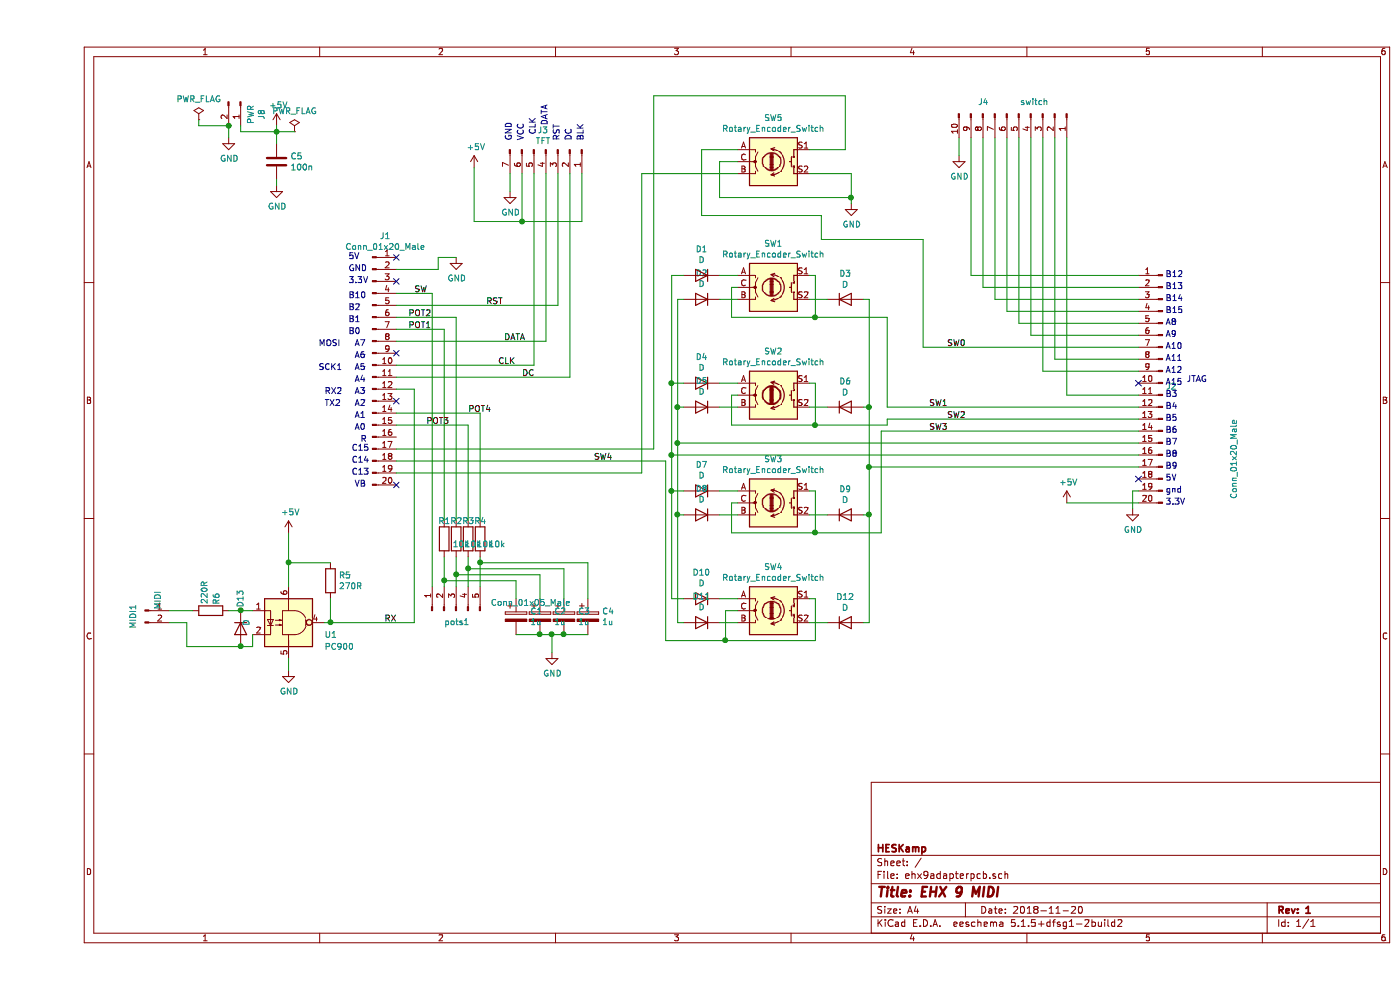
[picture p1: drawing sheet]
EESchema Schematic File Version 4
EELAYER 30 0
EELAYER END
$Descr A4 11693 8268
encoding utf-8
Sheet 1 1
Title "EHX 9 MIDI"
Date "2018-11-20"
Rev "1"
Comp "HESKamp"
Comment1 ""
Comment2 ""
Comment3 ""
Comment4 ""
$EndDescr
$Comp
L Device:Rotary_Encoder_Switch SW1
U 1 1
P 6150 2400
F 0 "SW1" H 6150 2767 50  0000 C CNN
F 1 "Rotary_Encoder_Switch" H 6150 2676 50  0000 C CNN
F 2 "Rotary_Encoder:RotaryEncoder_Alps_EC11E-Switch_Vertical_H20mm" H 6000 2560 50  0001 C CNN
F 3 "~" H 6150 2660 50  0001 C CNN
	1    6150 2400
	1    0    0    -1  
$EndComp
$Comp
L Device:Rotary_Encoder_Switch SW2
U 1 1
P 6150 3300
F 0 "SW2" H 6150 3667 50  0000 C CNN
F 1 "Rotary_Encoder_Switch" H 6150 3576 50  0000 C CNN
F 2 "Rotary_Encoder:RotaryEncoder_Alps_EC11E-Switch_Vertical_H20mm" H 6000 3460 50  0001 C CNN
F 3 "~" H 6150 3560 50  0001 C CNN
	1    6150 3300
	1    0    0    -1  
$EndComp
$Comp
L Device:Rotary_Encoder_Switch SW3
U 1 1
P 6150 4200
F 0 "SW3" H 6150 4567 50  0000 C CNN
F 1 "Rotary_Encoder_Switch" H 6150 4476 50  0000 C CNN
F 2 "Rotary_Encoder:RotaryEncoder_Alps_EC11E-Switch_Vertical_H20mm" H 6000 4360 50  0001 C CNN
F 3 "~" H 6150 4460 50  0001 C CNN
	1    6150 4200
	1    0    0    -1  
$EndComp
$Comp
L Device:Rotary_Encoder_Switch SW4
U 1 1
P 6150 5100
F 0 "SW4" H 6150 5467 50  0000 C CNN
F 1 "Rotary_Encoder_Switch" H 6150 5376 50  0000 C CNN
F 2 "Rotary_Encoder:RotaryEncoder_Alps_EC11E-Switch_Vertical_H20mm" H 6000 5260 50  0001 C CNN
F 3 "~" H 6150 5360 50  0001 C CNN
	1    6150 5100
	1    0    0    -1  
$EndComp
$Comp
L Connector:Conn_01x20_Male J2
U 1 1
P 9400 3200
F 0 "J2" H 9372 3174 50  0000 R CNN
F 1 "Conn_01x20_Male" V 8800 2900 50  0000 R CNN
F 2 "Connector_PinHeader_2.54mm:PinHeader_1x20_P2.54mm_Vertical" H 9400 3200 50  0001 C CNN
F 3 "~" H 9400 3200 50  0001 C CNN
	1    9400 3200
	-1   0    0    -1  
$EndComp
$Comp
L Device:D D1
U 1 1
P 5550 2300
F 0 "D1" H 5550 2084 50  0000 C CNN
F 1 "D" H 5550 2175 50  0000 C CNN
F 2 "Diode_THT:D_DO-34_SOD68_P7.62mm_Horizontal" H 5550 2300 50  0001 C CNN
F 3 "~" H 5550 2300 50  0001 C CNN
	1    5550 2300
	-1   0    0    1   
$EndComp
$Comp
L Device:D D2
U 1 1
P 5550 2500
F 0 "D2" H 5550 2284 50  0000 C CNN
F 1 "D" H 5550 2375 50  0000 C CNN
F 2 "Diode_THT:D_DO-34_SOD68_P7.62mm_Horizontal" H 5550 2500 50  0001 C CNN
F 3 "~" H 5550 2500 50  0001 C CNN
	1    5550 2500
	-1   0    0    1   
$EndComp
$Comp
L Device:D D4
U 1 1
P 5550 3200
F 0 "D4" H 5550 2984 50  0000 C CNN
F 1 "D" H 5550 3075 50  0000 C CNN
F 2 "Diode_THT:D_DO-34_SOD68_P7.62mm_Horizontal" H 5550 3200 50  0001 C CNN
F 3 "~" H 5550 3200 50  0001 C CNN
	1    5550 3200
	-1   0    0    1   
$EndComp
$Comp
L Device:D D5
U 1 1
P 5550 3400
F 0 "D5" H 5550 3184 50  0000 C CNN
F 1 "D" H 5550 3275 50  0000 C CNN
F 2 "Diode_THT:D_DO-34_SOD68_P7.62mm_Horizontal" H 5550 3400 50  0001 C CNN
F 3 "~" H 5550 3400 50  0001 C CNN
	1    5550 3400
	-1   0    0    1   
$EndComp
$Comp
L Device:D D7
U 1 1
P 5550 4100
F 0 "D7" H 5550 3884 50  0000 C CNN
F 1 "D" H 5550 3975 50  0000 C CNN
F 2 "Diode_THT:D_DO-34_SOD68_P7.62mm_Horizontal" H 5550 4100 50  0001 C CNN
F 3 "~" H 5550 4100 50  0001 C CNN
	1    5550 4100
	-1   0    0    1   
$EndComp
$Comp
L Device:D D8
U 1 1
P 5550 4300
F 0 "D8" H 5550 4084 50  0000 C CNN
F 1 "D" H 5550 4175 50  0000 C CNN
F 2 "Diode_THT:D_DO-34_SOD68_P7.62mm_Horizontal" H 5550 4300 50  0001 C CNN
F 3 "~" H 5550 4300 50  0001 C CNN
	1    5550 4300
	-1   0    0    1   
$EndComp
$Comp
L Device:D D10
U 1 1
P 5550 5000
F 0 "D10" H 5550 4784 50  0000 C CNN
F 1 "D" H 5550 4875 50  0000 C CNN
F 2 "Diode_THT:D_DO-34_SOD68_P7.62mm_Horizontal" H 5550 5000 50  0001 C CNN
F 3 "~" H 5550 5000 50  0001 C CNN
	1    5550 5000
	-1   0    0    1   
$EndComp
$Comp
L Device:D D11
U 1 1
P 5550 5200
F 0 "D11" H 5550 4984 50  0000 C CNN
F 1 "D" H 5550 5075 50  0000 C CNN
F 2 "Diode_THT:D_DO-34_SOD68_P7.62mm_Horizontal" H 5550 5200 50  0001 C CNN
F 3 "~" H 5550 5200 50  0001 C CNN
	1    5550 5200
	-1   0    0    1   
$EndComp
$Comp
L Device:D D12
U 1 1
P 6750 5200
F 0 "D12" H 6750 5416 50  0000 C CNN
F 1 "D" H 6750 5325 50  0000 C CNN
F 2 "Diode_THT:D_DO-34_SOD68_P7.62mm_Horizontal" H 6750 5200 50  0001 C CNN
F 3 "~" H 6750 5200 50  0001 C CNN
	1    6750 5200
	1    0    0    -1  
$EndComp
$Comp
L Device:D D9
U 1 1
P 6750 4300
F 0 "D9" H 6750 4516 50  0000 C CNN
F 1 "D" H 6750 4425 50  0000 C CNN
F 2 "Diode_THT:D_DO-34_SOD68_P7.62mm_Horizontal" H 6750 4300 50  0001 C CNN
F 3 "~" H 6750 4300 50  0001 C CNN
	1    6750 4300
	1    0    0    -1  
$EndComp
$Comp
L Device:D D6
U 1 1
P 6750 3400
F 0 "D6" H 6750 3616 50  0000 C CNN
F 1 "D" H 6750 3525 50  0000 C CNN
F 2 "Diode_THT:D_DO-34_SOD68_P7.62mm_Horizontal" H 6750 3400 50  0001 C CNN
F 3 "~" H 6750 3400 50  0001 C CNN
	1    6750 3400
	1    0    0    -1  
$EndComp
$Comp
L Device:D D3
U 1 1
P 6750 2500
F 0 "D3" H 6750 2716 50  0000 C CNN
F 1 "D" H 6750 2625 50  0000 C CNN
F 2 "Diode_THT:D_DO-34_SOD68_P7.62mm_Horizontal" H 6750 2500 50  0001 C CNN
F 3 "~" H 6750 2500 50  0001 C CNN
	1    6750 2500
	1    0    0    -1  
$EndComp
Wire Wire Line
	6450 2500 6600 2500
Wire Wire Line
	5700 2500 5850 2500
Wire Wire Line
	5700 2300 5850 2300
Wire Wire Line
	5700 3200 5850 3200
Wire Wire Line
	5700 3400 5850 3400
Wire Wire Line
	6450 3400 6600 3400
Wire Wire Line
	6450 4300 6600 4300
Wire Wire Line
	5700 4300 5850 4300
Wire Wire Line
	5700 4100 5850 4100
Wire Wire Line
	5850 2400 5800 2400
Wire Wire Line
	5800 2400 5800 2650
Wire Wire Line
	5800 2650 6500 2650
Wire Wire Line
	6500 2650 6500 2300
Wire Wire Line
	6500 2300 6450 2300
Wire Wire Line
	5850 3300 5800 3300
Wire Wire Line
	5800 3300 5800 3550
Wire Wire Line
	5800 3550 6500 3550
Wire Wire Line
	6500 3550 6500 3200
Wire Wire Line
	6500 3200 6450 3200
Wire Wire Line
	5850 4200 5800 4200
Wire Wire Line
	5800 4200 5800 4450
Wire Wire Line
	5800 4450 6500 4450
Wire Wire Line
	6500 4450 6500 4100
Wire Wire Line
	6500 4100 6450 4100
Wire Wire Line
	5850 5000 5700 5000
Wire Wire Line
	5700 5200 5850 5200
Wire Wire Line
	6450 5200 6600 5200
Wire Wire Line
	5850 5100 5750 5100
Wire Wire Line
	5750 5100 5750 5350
Wire Wire Line
	5750 5350 6500 5350
Wire Wire Line
	6500 5350 6500 5000
Wire Wire Line
	6500 5000 6450 5000
Wire Wire Line
	5400 2300 5300 2300
Wire Wire Line
	5300 3200 5400 3200
Wire Wire Line
	5400 4100 5300 4100
Wire Wire Line
	5300 4100 5300 3800
Connection ~ 5300 3200
Wire Wire Line
	5400 5000 5300 5000
Wire Wire Line
	5300 5000 5300 4100
Wire Wire Line
	5400 3400 5350 3400
Wire Wire Line
	5350 3400 5350 2500
Wire Wire Line
	5350 2500 5400 2500
Wire Wire Line
	5400 4300 5350 4300
Wire Wire Line
	5350 4300 5350 3700
Connection ~ 5350 3400
Wire Wire Line
	5400 5200 5350 5200
Wire Wire Line
	5350 5200 5350 4300
Wire Wire Line
	6900 5200 6950 5200
Wire Wire Line
	6950 5200 6950 4300
Wire Wire Line
	6950 4300 6900 4300
Wire Wire Line
	6950 4300 6950 3900
Wire Wire Line
	6950 3400 6900 3400
Wire Wire Line
	6950 3400 6950 2500
Wire Wire Line
	6950 2500 6900 2500
Connection ~ 6950 3400
$Comp
L Connector:Conn_01x07_Male J3
U 1 1
P 4250 1250
F 0 "J3" V 4085 1226 50  0000 C CNN
F 1 "TFT" V 4176 1226 50  0000 C CNN
F 2 "Connector_PinHeader_2.54mm:PinHeader_1x07_P2.54mm_Vertical" H 4250 1250 50  0001 C CNN
F 3 "~" H 4250 1250 50  0001 C CNN
	1    4250 1250
	0    1    1    0   
$EndComp
$Comp
L Connector:Conn_01x10_Male J4
U 1 1
P 8200 950
F 0 "J4" V 8100 700 50  0000 R CNN
F 1 "switch" V 8100 1200 50  0000 R CNN
F 2 "Connector_PinHeader_2.54mm:PinHeader_1x10_P2.54mm_Vertical" H 8200 950 50  0001 C CNN
F 3 "~" H 8200 950 50  0001 C CNN
	1    8200 950 
	0    1    1    0   
$EndComp
Connection ~ 6950 4300
Connection ~ 5350 4300
Connection ~ 5300 4100
$Comp
L Device:R R1
U 1 1
P 3400 4500
F 0 "R1" H 3350 4650 50  0000 L CNN
F 1 "10k" H 3470 4455 50  0000 L CNN
F 2 "Resistor_THT:R_Axial_DIN0204_L3.6mm_D1.6mm_P2.54mm_Vertical" V 3330 4500 50  0001 C CNN
F 3 "~" H 3400 4500 50  0001 C CNN
	1    3400 4500
	1    0    0    -1  
$EndComp
$Comp
L Device:R R2
U 1 1
P 3500 4500
F 0 "R2" H 3450 4650 50  0000 L CNN
F 1 "10k" H 3570 4455 50  0000 L CNN
F 2 "Resistor_THT:R_Axial_DIN0204_L3.6mm_D1.6mm_P2.54mm_Vertical" V 3430 4500 50  0001 C CNN
F 3 "~" H 3500 4500 50  0001 C CNN
	1    3500 4500
	1    0    0    -1  
$EndComp
$Comp
L Device:R R3
U 1 1
P 3600 4500
F 0 "R3" H 3550 4650 50  0000 L CNN
F 1 "10k" H 3670 4455 50  0000 L CNN
F 2 "Resistor_THT:R_Axial_DIN0204_L3.6mm_D1.6mm_P2.54mm_Vertical" V 3530 4500 50  0001 C CNN
F 3 "~" H 3600 4500 50  0001 C CNN
	1    3600 4500
	1    0    0    -1  
$EndComp
$Comp
L Device:R R4
U 1 1
P 3700 4500
F 0 "R4" H 3650 4650 50  0000 L CNN
F 1 "10k" H 3770 4455 50  0000 L CNN
F 2 "Resistor_THT:R_Axial_DIN0204_L3.6mm_D1.6mm_P2.54mm_Vertical" V 3630 4500 50  0001 C CNN
F 3 "~" H 3700 4500 50  0001 C CNN
	1    3700 4500
	1    0    0    -1  
$EndComp
$Comp
L Device:CP C1
U 1 1
P 4000 5150
F 0 "C1" H 4118 5196 50  0000 L CNN
F 1 "1u" H 4118 5105 50  0000 L CNN
F 2 "Capacitor_THT:CP_Radial_D5.0mm_P2.50mm" H 4038 5000 50  0001 C CNN
F 3 "~" H 4000 5150 50  0001 C CNN
	1    4000 5150
	1    0    0    -1  
$EndComp
$Comp
L Device:CP C2
U 1 1
P 4200 5150
F 0 "C2" H 4318 5196 50  0000 L CNN
F 1 "1u" H 4318 5105 50  0000 L CNN
F 2 "Capacitor_THT:CP_Radial_D5.0mm_P2.50mm" H 4238 5000 50  0001 C CNN
F 3 "~" H 4200 5150 50  0001 C CNN
	1    4200 5150
	1    0    0    -1  
$EndComp
$Comp
L Device:CP C3
U 1 1
P 4400 5150
F 0 "C3" H 4518 5196 50  0000 L CNN
F 1 "1u" H 4518 5105 50  0000 L CNN
F 2 "Capacitor_THT:CP_Radial_D5.0mm_P2.50mm" H 4438 5000 50  0001 C CNN
F 3 "~" H 4400 5150 50  0001 C CNN
	1    4400 5150
	1    0    0    -1  
$EndComp
$Comp
L Device:CP C4
U 1 1
P 4600 5150
F 0 "C4" H 4718 5196 50  0000 L CNN
F 1 "1u" H 4718 5105 50  0000 L CNN
F 2 "Capacitor_THT:CP_Radial_D5.0mm_P2.50mm" H 4638 5000 50  0001 C CNN
F 3 "~" H 4600 5150 50  0001 C CNN
	1    4600 5150
	1    0    0    -1  
$EndComp
Wire Wire Line
	3400 4650 3400 4850
Wire Wire Line
	3500 4650 3500 4800
Wire Wire Line
	3600 4650 3600 4750
Wire Wire Line
	3700 4650 3700 4700
Wire Wire Line
	3700 4700 4600 4700
Wire Wire Line
	4600 4700 4600 5000
Connection ~ 3700 4700
Wire Wire Line
	3700 4700 3700 4900
Wire Wire Line
	3600 4750 4400 4750
Wire Wire Line
	4400 4750 4400 5000
Connection ~ 3600 4750
Wire Wire Line
	3600 4750 3600 4900
Wire Wire Line
	3500 4800 4200 4800
Wire Wire Line
	4200 4800 4200 5000
Connection ~ 3500 4800
Wire Wire Line
	3500 4800 3500 4900
Wire Wire Line
	3400 4850 4000 4850
Wire Wire Line
	4000 4850 4000 5000
Wire Wire Line
	4200 5300 4300 5300
Connection ~ 4200 5300
Wire Wire Line
	4400 5300 4600 5300
Connection ~ 4400 5300
$Comp
L power:GND #PWR0102
U 1 1
P 4300 5450
F 0 "#PWR0102" H 4300 5200 50  0001 C CNN
F 1 "GND" H 4305 5277 50  0000 C CNN
F 2 "" H 4300 5450 50  0001 C CNN
F 3 "" H 4300 5450 50  0001 C CNN
	1    4300 5450
	1    0    0    -1  
$EndComp
Wire Wire Line
	4300 5450 4300 5300
Connection ~ 4300 5300
Wire Wire Line
	4300 5300 4400 5300
$Comp
L power:GND #PWR0103
U 1 1
P 7700 1300
F 0 "#PWR0103" H 7700 1050 50  0001 C CNN
F 1 "GND" H 7705 1127 50  0000 C CNN
F 2 "" H 7700 1300 50  0001 C CNN
F 3 "" H 7700 1300 50  0001 C CNN
	1    7700 1300
	1    0    0    -1  
$EndComp
$Comp
L power:GND #PWR0104
U 1 1
P 3950 1600
F 0 "#PWR0104" H 3950 1350 50  0001 C CNN
F 1 "GND" H 3955 1427 50  0000 C CNN
F 2 "" H 3950 1600 50  0001 C CNN
F 3 "" H 3950 1600 50  0001 C CNN
	1    3950 1600
	1    0    0    -1  
$EndComp
Wire Wire Line
	3950 1600 3950 1450
Wire Wire Line
	3650 1400 3650 1850
Wire Wire Line
	3650 1850 4050 1850
Wire Wire Line
	4050 1850 4050 1450
$Comp
L power:GND #PWR0105
U 1 1
P 3500 2150
F 0 "#PWR0105" H 3500 1900 50  0001 C CNN
F 1 "GND" H 3505 1977 50  0000 C CNN
F 2 "" H 3500 2150 50  0001 C CNN
F 3 "" H 3500 2150 50  0001 C CNN
	1    3500 2150
	1    0    0    -1  
$EndComp
Wire Wire Line
	3500 2150 3350 2150
NoConn ~ 3000 4050
$Comp
L power:GND #PWR0106
U 1 1
P 9150 4250
F 0 "#PWR0106" H 9150 4000 50  0001 C CNN
F 1 "GND" H 9155 4077 50  0000 C CNN
F 2 "" H 9150 4250 50  0001 C CNN
F 3 "" H 9150 4250 50  0001 C CNN
	1    9150 4250
	1    0    0    -1  
$EndComp
Wire Wire Line
	9150 4250 9150 4100
Wire Wire Line
	9150 4100 9200 4100
Wire Wire Line
	9200 3400 7100 3400
Wire Wire Line
	7100 3400 7100 2650
Wire Wire Line
	7100 2650 6500 2650
Connection ~ 6500 2650
Wire Wire Line
	9200 3500 7100 3500
Wire Wire Line
	7100 3500 7100 3550
Wire Wire Line
	7100 3550 6500 3550
Connection ~ 6500 3550
Wire Wire Line
	9200 3600 7050 3600
Wire Wire Line
	7050 3600 7050 4450
Wire Wire Line
	7050 4450 6500 4450
Connection ~ 6500 4450
Wire Wire Line
	3000 3850 5250 3850
Wire Wire Line
	5250 3850 5250 5350
Wire Wire Line
	5250 5350 5750 5350
Connection ~ 5750 5350
Wire Wire Line
	5350 3700 9200 3700
Connection ~ 5350 3700
Wire Wire Line
	5350 3700 5350 3400
Wire Wire Line
	9200 3800 5300 3800
Connection ~ 5300 3800
Wire Wire Line
	5300 3800 5300 3200
Wire Wire Line
	9200 3900 6950 3900
Connection ~ 6950 3900
Wire Wire Line
	6950 3900 6950 3400
Wire Wire Line
	4250 1450 4250 2850
Wire Wire Line
	4050 1850 4550 1850
Wire Wire Line
	4550 1850 4550 1450
Connection ~ 4050 1850
Wire Wire Line
	9200 3300 8600 3300
Wire Wire Line
	8600 3300 8600 1150
Wire Wire Line
	9200 3000 8500 3000
Wire Wire Line
	8500 3000 8500 1150
Wire Wire Line
	7700 1300 7700 1150
Wire Wire Line
	9200 2700 8200 2700
Wire Wire Line
	8200 2700 8200 1150
Wire Wire Line
	9200 2600 8100 2600
Wire Wire Line
	8100 2600 8100 1150
Wire Wire Line
	9200 2500 8000 2500
Wire Wire Line
	8000 2500 8000 1150
Wire Wire Line
	9200 2400 7900 2400
Wire Wire Line
	7900 2400 7900 1150
Wire Wire Line
	9200 2300 7800 2300
Wire Wire Line
	7800 2300 7800 1150
$Comp
L power:PWR_FLAG #FLG0101
U 1 1
P 1350 1000
F 0 "#FLG0101" H 1350 1075 50  0001 C CNN
F 1 "PWR_FLAG" H 1350 1174 50  0000 C CNN
F 2 "" H 1350 1000 50  0001 C CNN
F 3 "~" H 1350 1000 50  0001 C CNN
	1    1350 1000
	1    0    0    -1  
$EndComp
$Comp
L Connector:Conn_01x02_Male J8
U 1 1
P 1700 850
F 0 "J8" H 1806 1028 50  0000 C CNN
F 1 "PWR" H 1806 937 50  0000 C CNN
F 2 "Connector_PinHeader_2.54mm:PinHeader_1x02_P2.54mm_Vertical" H 1700 850 50  0001 C CNN
F 3 "~" H 1700 850 50  0001 C CNN
	1    1700 850 
	0    1    1    0   
$EndComp
$Comp
L power:GND #PWR0112
U 1 1
P 1600 1150
F 0 "#PWR0112" H 1600 900 50  0001 C CNN
F 1 "GND" H 1605 977 50  0000 C CNN
F 2 "" H 1600 1150 50  0001 C CNN
F 3 "" H 1600 1150 50  0001 C CNN
	1    1600 1150
	1    0    0    -1  
$EndComp
Wire Wire Line
	1600 1050 1600 1150
Wire Wire Line
	1700 1050 1700 1100
Wire Wire Line
	1700 1100 2000 1100
Wire Wire Line
	2000 1100 2000 1050
Wire Wire Line
	4000 5300 4200 5300
$Comp
L power:PWR_FLAG #FLG0102
U 1 1
P 2150 1100
F 0 "#FLG0102" H 2150 1175 50  0001 C CNN
F 1 "PWR_FLAG" H 2150 1274 50  0000 C CNN
F 2 "" H 2150 1100 50  0001 C CNN
F 3 "~" H 2150 1100 50  0001 C CNN
	1    2150 1100
	1    0    0    -1  
$EndComp
Wire Wire Line
	2000 1100 2150 1100
Connection ~ 2000 1100
Wire Wire Line
	1600 1050 1350 1050
Wire Wire Line
	1350 1050 1350 1000
Connection ~ 1600 1050
Text Notes 2600 2175 0    50   ~ 0
5V
Text Notes 2600 2275 0    50   ~ 0
GND
Text Notes 2600 2375 0    50   ~ 0
3.3V
Text Notes 2700 3700 0    50   ~ 0
R
Text Notes 2600 2600 0    50   ~ 0
B2
Text Notes 2600 2500 0    50   ~ 0
B10
Text Notes 2600 2700 0    50   ~ 0
B1
Text Notes 2600 2800 0    50   ~ 0
B0
Text Notes 2650 2900 0    50   ~ 0
A7
Text Notes 2650 3000 0    50   ~ 0
A6
Text Notes 2650 3100 0    50   ~ 0
A5
Text Notes 2650 3200 0    50   ~ 0
A4
Text Notes 2650 3300 0    50   ~ 0
A3
Text Notes 2650 3400 0    50   ~ 0
A2
Text Notes 2650 3500 0    50   ~ 0
A1
Text Notes 2650 3600 0    50   ~ 0
A0
Text Notes 2625 3775 0    50   ~ 0
C15
Text Notes 2625 3875 0    50   ~ 0
C14
Text Notes 2625 3975 0    50   ~ 0
C13
Text Notes 2650 4075 0    50   ~ 0
VB
Text Notes 9425 4225 0    50   ~ 0
3.3V
Text Notes 9425 4125 0    50   ~ 0
gnd
Text Notes 9425 4025 0    50   ~ 0
5V
Text Notes 9425 3925 0    50   ~ 0
B9
Text Notes 9425 3825 0    50   ~ 0
B8
Text Notes 9425 3725 0    50   ~ 0
B7
Text Notes 9425 3625 0    50   ~ 0
B6
Text Notes 9425 3525 0    50   ~ 0
B5
Text Notes 9425 3425 0    50   ~ 0
B4
Text Notes 9425 3325 0    50   ~ 0
B3
Text Notes 9425 3225 0    50   ~ 0
A15
Text Notes 9425 3125 0    50   ~ 0
A12
Text Notes 9425 3025 0    50   ~ 0
A11
Text Notes 9425 2925 0    50   ~ 0
A10
Text Notes 9425 2825 0    50   ~ 0
A9
Text Notes 9425 2725 0    50   ~ 0
A8
Text Notes 9425 2625 0    50   ~ 0
B15
Text Notes 9425 2525 0    50   ~ 0
B14
Text Notes 9425 2425 0    50   ~ 0
B13
Text Notes 9425 2325 0    50   ~ 0
B12
Text Notes 4175 1125 1    50   ~ 0
CLK
Text Notes 2350 3100 0    50   ~ 0
SCK1
Text Notes 4575 1175 1    50   ~ 0
BLK
Text Notes 4375 1175 1    50   ~ 0
RST
Text Notes 4475 1175 1    50   ~ 0
DC
Text Notes 4275 1050 1    50   ~ 0
DATA
Text Notes 2350 2900 0    50   ~ 0
MOSI
Text Notes 4075 1175 1    50   ~ 0
VCC
Text Notes 3975 1175 1    50   ~ 0
GND
Text Notes 2400 3400 0    50   ~ 0
TX2
Text Notes 2400 3300 0    50   ~ 0
RX2
$Comp
L Isolator:H11L1 U1
U 1 1
P 2100 5200
F 0 "U1" H 2400 5100 50  0000 L CNN
F 1 "PC900" H 2400 5000 50  0000 L CNN
F 2 "Package_DIP:DIP-6_W7.62mm_LongPads" H 2010 5200 50  0001 C CNN
F 3 "https://www.fairchildsemi.com/datasheets/H1/H11L1M.pdf" H 2010 5200 50  0001 C CNN
	1    2100 5200
	1    0    0    -1  
$EndComp
$Comp
L power:GND #PWR0101
U 1 1
P 2100 5600
F 0 "#PWR0101" H 2100 5350 50  0001 C CNN
F 1 "GND" H 2105 5427 50  0000 C CNN
F 2 "" H 2100 5600 50  0001 C CNN
F 3 "" H 2100 5600 50  0001 C CNN
	1    2100 5600
	1    0    0    -1  
$EndComp
$Comp
L power:+5V #PWR0107
U 1 1
P 2000 1050
F 0 "#PWR0107" H 2000 900 50  0001 C CNN
F 1 "+5V" H 2015 1223 50  0000 C CNN
F 2 "" H 2000 1050 50  0001 C CNN
F 3 "" H 2000 1050 50  0001 C CNN
	1    2000 1050
	1    0    0    -1  
$EndComp
$Comp
L power:+5V #PWR0110
U 1 1
P 3650 1400
F 0 "#PWR0110" H 3650 1250 50  0001 C CNN
F 1 "+5V" H 3665 1573 50  0000 C CNN
F 2 "" H 3650 1400 50  0001 C CNN
F 3 "" H 3650 1400 50  0001 C CNN
	1    3650 1400
	1    0    0    -1  
$EndComp
NoConn ~ 3000 2350
$Comp
L power:+5V #PWR0111
U 1 1
P 8600 4200
F 0 "#PWR0111" H 8600 4050 50  0001 C CNN
F 1 "+5V" H 8615 4373 50  0000 C CNN
F 2 "" H 8600 4200 50  0001 C CNN
F 3 "" H 8600 4200 50  0001 C CNN
	1    8600 4200
	1    0    0    -1  
$EndComp
$Comp
L power:+5V #PWR0113
U 1 1
P 2100 4450
F 0 "#PWR0113" H 2100 4300 50  0001 C CNN
F 1 "+5V" H 2115 4623 50  0000 C CNN
F 2 "" H 2100 4450 50  0001 C CNN
F 3 "" H 2100 4450 50  0001 C CNN
	1    2100 4450
	1    0    0    -1  
$EndComp
Wire Wire Line
	2100 5500 2100 5600
$Comp
L Device:R R6
U 1 1
P 1450 5100
F 0 "R6" H 1300 5150 50  0000 L CNN
F 1 "220R" H 1200 5050 50  0000 L CNN
F 2 "Resistor_THT:R_Axial_DIN0204_L3.6mm_D1.6mm_P2.54mm_Vertical" V 1380 5100 50  0001 C CNN
F 3 "~" H 1450 5100 50  0001 C CNN
	1    1450 5100
	0    1    1    0   
$EndComp
$Comp
L Device:D D13
U 1 1
P 1700 5250
F 0 "D13" H 1450 5250 50  0000 C CNN
F 1 "D" H 1650 5300 50  0000 C CNN
F 2 "Diode_THT:D_DO-34_SOD68_P2.54mm_Vertical_KathodeUp" H 1700 5250 50  0001 C CNN
F 3 "~" H 1700 5250 50  0001 C CNN
	1    1700 5250
	0    1    1    0   
$EndComp
$Comp
L Device:R R5
U 1 1
P 2450 4850
F 0 "R5" H 2520 4896 50  0000 L CNN
F 1 "270R" H 2520 4805 50  0000 L CNN
F 2 "Resistor_THT:R_Axial_DIN0204_L3.6mm_D1.6mm_P2.54mm_Vertical" V 2380 4850 50  0001 C CNN
F 3 "~" H 2450 4850 50  0001 C CNN
	1    2450 4850
	1    0    0    -1  
$EndComp
Wire Wire Line
	2100 4450 2100 4700
Wire Wire Line
	2450 4700 2100 4700
Connection ~ 2100 4700
Wire Wire Line
	2100 4700 2100 4900
Wire Wire Line
	1600 5100 1700 5100
Wire Wire Line
	1700 5100 1800 5100
Connection ~ 1700 5100
Wire Wire Line
	1800 5300 1800 5400
Wire Wire Line
	1800 5400 1700 5400
$Comp
L Connector:Conn_01x02_Male MIDI1
U 1 1
P 900 5100
F 0 "MIDI1" V 800 5050 50  0000 C CNN
F 1 "MIDI" V 1006 5187 50  0000 C CNN
F 2 "Connector_PinHeader_2.54mm:PinHeader_1x02_P2.54mm_Vertical" H 900 5100 50  0001 C CNN
F 3 "~" H 900 5100 50  0001 C CNN
	1    900  5100
	1    0    0    -1  
$EndComp
Connection ~ 1700 5400
Wire Wire Line
	2450 5000 2450 5200
Wire Wire Line
	2450 5200 2400 5200
Connection ~ 2450 5200
$Comp
L Device:Rotary_Encoder_Switch SW5
U 1 1
P 6150 1350
F 0 "SW5" H 6150 1717 50  0000 C CNN
F 1 "Rotary_Encoder_Switch" H 6150 1626 50  0000 C CNN
F 2 "Rotary_Encoder:RotaryEncoder_Alps_EC11E-Switch_Vertical_H20mm" H 6000 1510 50  0001 C CNN
F 3 "~" H 6150 1610 50  0001 C CNN
	1    6150 1350
	1    0    0    -1  
$EndComp
Wire Wire Line
	5300 2300 5300 3200
NoConn ~ 9200 4000
$Comp
L Device:C C5
U 1 1
P 2000 1350
F 0 "C5" H 2115 1396 50  0000 L CNN
F 1 "100n" H 2115 1305 50  0000 L CNN
F 2 "Capacitor_THT:C_Rect_L7.0mm_W2.0mm_P5.00mm" H 2038 1200 50  0001 C CNN
F 3 "~" H 2000 1350 50  0001 C CNN
	1    2000 1350
	1    0    0    -1  
$EndComp
$Comp
L power:GND #PWR0108
U 1 1
P 2000 1550
F 0 "#PWR0108" H 2000 1300 50  0001 C CNN
F 1 "GND" H 2005 1377 50  0000 C CNN
F 2 "" H 2000 1550 50  0001 C CNN
F 3 "" H 2000 1550 50  0001 C CNN
	1    2000 1550
	1    0    0    -1  
$EndComp
Wire Wire Line
	2000 1500 2000 1550
Wire Wire Line
	2000 1200 2000 1100
$Comp
L Connector:Conn_01x05_Male pots1
U 1 1
P 3500 5100
F 0 "pots1" V 3400 5200 50  0000 R CNN
F 1 "Conn_01x05_Male" V 3563 4812 50  0000 R CNN
F 2 "Connector_PinHeader_2.54mm:PinHeader_1x05_P2.54mm_Vertical" H 3500 5100 50  0001 C CNN
F 3 "~" H 3500 5100 50  0001 C CNN
	1    3500 5100
	0    -1   -1   0   
$EndComp
Wire Wire Line
	3400 4850 3400 4900
Connection ~ 3400 4850
NoConn ~ 9200 3200
Wire Wire Line
	8300 1150 8300 2800
Wire Wire Line
	9200 3100 8400 3100
Wire Wire Line
	8300 2800 9200 2800
Wire Wire Line
	8400 3100 8400 1150
Text Notes 9600 3200 0    50   ~ 0
JTAG
Wire Wire Line
	4450 1450 4450 3150
Wire Wire Line
	4150 1450 4150 3050
Wire Wire Line
	8600 4200 9200 4200
Wire Wire Line
	1300 5100 1100 5100
Wire Wire Line
	1250 5200 1100 5200
Wire Wire Line
	1700 5400 1250 5400
Wire Wire Line
	1250 5400 1250 5200
Wire Wire Line
	2450 5200 3150 5200
$Comp
L power:GND #PWR0109
U 1 1
P 6800 1700
F 0 "#PWR0109" H 6800 1450 50  0001 C CNN
F 1 "GND" H 6805 1527 50  0000 C CNN
F 2 "" H 6800 1700 50  0001 C CNN
F 3 "" H 6800 1700 50  0001 C CNN
	1    6800 1700
	1    0    0    -1  
$EndComp
Wire Wire Line
	6450 1450 6800 1450
Wire Wire Line
	6800 1450 6800 1650
Wire Wire Line
	5850 1350 5700 1350
Wire Wire Line
	5700 1350 5700 1650
Wire Wire Line
	5700 1650 6800 1650
Connection ~ 6800 1650
Wire Wire Line
	6800 1650 6800 1700
Wire Wire Line
	9200 2900 7400 2900
Wire Wire Line
	7400 2900 7400 2000
Wire Wire Line
	7400 2000 6550 2000
Wire Wire Line
	6550 2000 6550 1800
Wire Wire Line
	6550 1800 5550 1800
Wire Wire Line
	5550 1800 5550 1250
Wire Wire Line
	5550 1250 5850 1250
Wire Wire Line
	5150 800  6750 800 
Wire Wire Line
	6750 800  6750 1250
Wire Wire Line
	6750 1250 6450 1250
Wire Wire Line
	3350 2250 3350 2150
Wire Wire Line
	3000 2250 3350 2250
NoConn ~ 3000 2150
$Comp
L Connector:Conn_01x20_Male J1
U 1 1
P 2800 3050
F 0 "J1" H 2908 4131 50  0000 C CNN
F 1 "Conn_01x20_Male" H 2908 4040 50  0000 C CNN
F 2 "Connector_PinHeader_2.54mm:PinHeader_1x20_P2.54mm_Vertical" H 2800 3050 50  0001 C CNN
F 3 "~" H 2800 3050 50  0001 C CNN
	1    2800 3050
	1    0    0    -1  
$EndComp
Wire Wire Line
	3000 2450 3300 2450
Wire Wire Line
	3300 2450 3300 4900
Wire Wire Line
	3000 2650 3500 2650
Wire Wire Line
	3500 2650 3500 4350
Wire Wire Line
	3000 2750 3400 2750
Wire Wire Line
	3400 2750 3400 4350
Wire Wire Line
	3000 2850 4250 2850
Wire Wire Line
	3000 3050 4150 3050
Wire Wire Line
	3000 3150 4450 3150
Wire Wire Line
	3000 3250 3150 3250
Wire Wire Line
	3150 3250 3150 5200
Wire Wire Line
	3000 3450 3700 3450
Wire Wire Line
	3700 3450 3700 4350
Wire Wire Line
	3000 3550 3600 3550
Wire Wire Line
	3600 3550 3600 4350
Wire Wire Line
	5150 800  5150 3750
Wire Wire Line
	3000 3750 5150 3750
NoConn ~ 3000 3350
NoConn ~ 3000 2950
Text Label 3850 3050 0    50   ~ 0
CLK
Text Label 3900 2850 0    50   ~ 0
DATA
Text Label 4050 3150 0    50   ~ 0
DC
Text Label 3750 2550 0    50   ~ 0
RST
Text Label 3100 2750 0    50   ~ 0
POT1
Text Label 3100 2650 0    50   ~ 0
POT2
Text Label 3150 2450 0    50   ~ 0
SW
Text Label 3250 3550 0    50   ~ 0
POT3
Text Label 3600 3450 0    50   ~ 0
POT4
Text Label 2900 5200 0    50   ~ 0
RX
Text Label 4650 3850 0    50   ~ 0
SW4
Text Label 7600 2900 0    50   ~ 0
SW0
Text Label 7450 3400 0    50   ~ 0
SW1
Text Label 7600 3500 0    50   ~ 0
SW2
Text Label 7450 3600 0    50   ~ 0
SW3
Wire Wire Line
	3000 3950 5050 3950
Wire Wire Line
	5050 3950 5050 1450
Wire Wire Line
	5050 1450 5850 1450
Wire Wire Line
	3000 2550 4350 2550
Wire Wire Line
	4350 2550 4350 1450
NoConn ~ 3000 3650
$EndSCHEMATC
